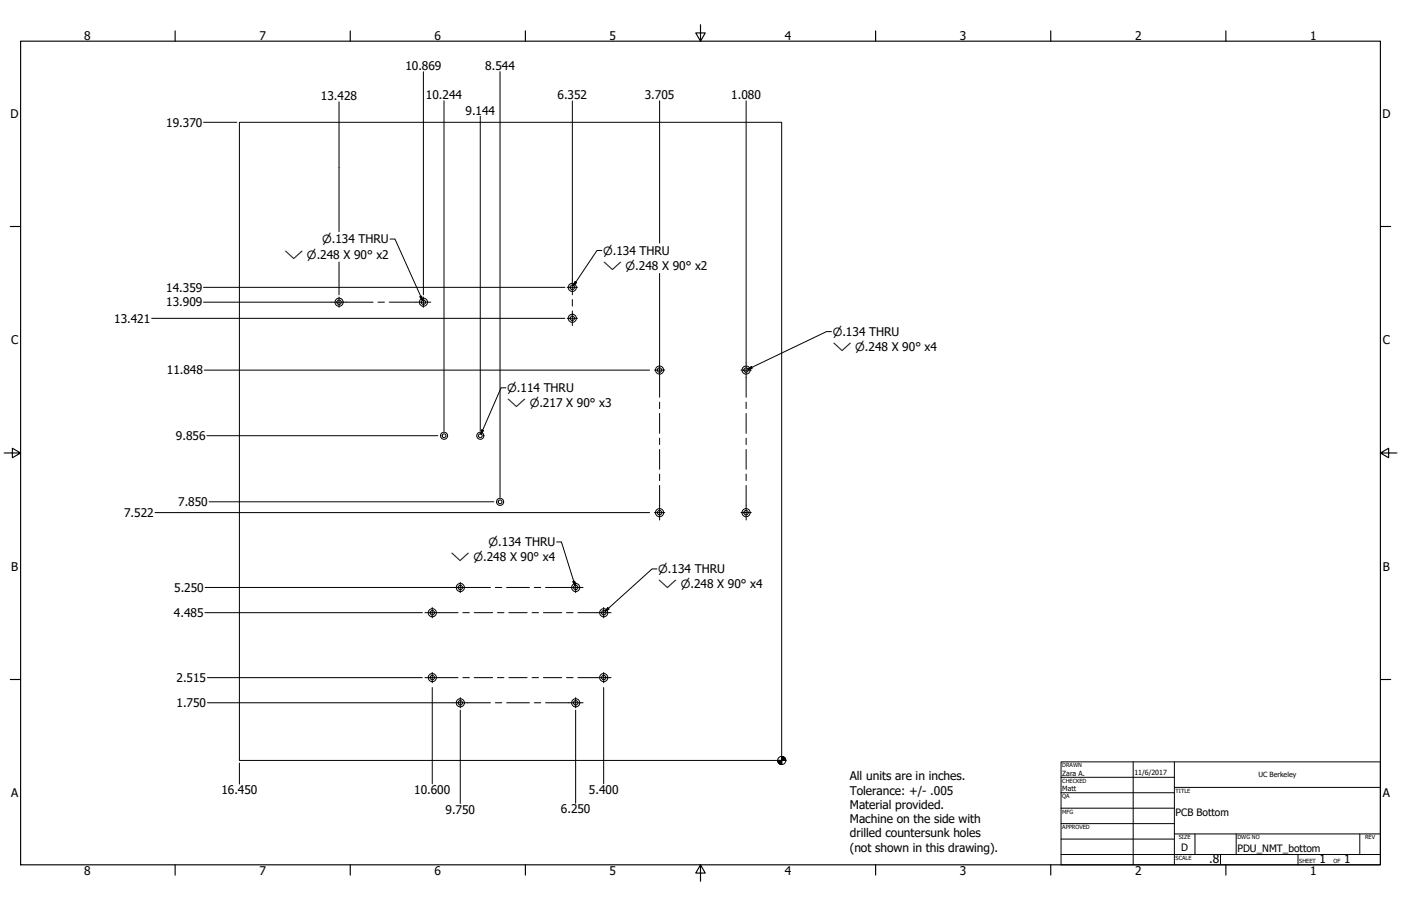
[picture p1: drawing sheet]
<svg xmlns="http://www.w3.org/2000/svg" width="864mm" height="559mm" viewBox="0 0 864 559" stroke-linecap="round" stroke-linejoin="round" font-family="sans-serif">
<!-- layer: Visible (ANSI) -->
<g fill="none" stroke="#000" stroke-width=".62">
<path d="M148 75h334v394h-334z"/>
<circle cx="353" cy="177" r="2.5"/>
<circle cx="353" cy="177" r="1.4"/>
<circle cx="209" cy="186" r="2.5"/>
<circle cx="209" cy="186" r="1.4"/>
<circle cx="261" cy="186" r="2.5"/>
<circle cx="261" cy="186" r="1.4"/>
<circle cx="353" cy="196" r="2.5"/>
<circle cx="353" cy="196" r="1.4"/>
<circle cx="407" cy="228" r="2.5"/>
<circle cx="407" cy="228" r="1.4"/>
<circle cx="460" cy="228" r="2.5"/>
<circle cx="460" cy="228" r="1.4"/>
<circle cx="274" cy="269" r="2.2"/>
<circle cx="274" cy="269" r="1.2"/>
<circle cx="296" cy="269" r="2.2"/>
<circle cx="296" cy="269" r="1.2"/>
<circle cx="308" cy="310" r="2.2"/>
<circle cx="308" cy="310" r="1.2"/>
<circle cx="407" cy="316" r="2.5"/>
<circle cx="407" cy="316" r="1.4"/>
<circle cx="460" cy="316" r="2.5"/>
<circle cx="460" cy="316" r="1.4"/>
<circle cx="266" cy="378" r="2.5"/>
<circle cx="266" cy="378" r="1.4"/>
<circle cx="284" cy="362" r="2.5"/>
<circle cx="284" cy="362" r="1.4"/>
<circle cx="355" cy="362" r="2.5"/>
<circle cx="355" cy="362" r="1.4"/>
<circle cx="372" cy="378" r="2.5"/>
<circle cx="372" cy="378" r="1.4"/>
<circle cx="266" cy="418" r="2.5"/>
<circle cx="266" cy="418" r="1.4"/>
<circle cx="372" cy="418" r="2.5"/>
<circle cx="372" cy="418" r="1.4"/>
<circle cx="284" cy="433" r="2.5"/>
<circle cx="284" cy="433" r="1.4"/>
<circle cx="355" cy="433" r="2.5"/>
<circle cx="355" cy="433" r="1.4"/>
</g>
<!-- layer: Border (ANSI) -->
<g fill="none" stroke="#000" stroke-width=".7">
<path d="M108 19v6M216 19v6M324 19v6M432 15v10l-3-5h6l-3 5M540 19v6M648 19v6M756 19v6M13 25h838v508h-838zM6 140h7M851 140h6M3 279h10l-5-3v6l5-3M851 279l5 3v-6l-5 3h10"/>
<path d="M6 419h7M851 419h6M108 533v7M216 533v7M324 533v7M432 533l3 5h-6l3-5v11M540 533v7M648 533v7M756 533v7"/>
</g>
<!-- layer: Title (ANSI) -->
<g fill="none" stroke="#000" stroke-width=".62">
<path d="M654 470h197v63h-197zM654 479h70M698 470v63M724 470v63M654 489h70M654 498h70M724 486h127M654 508h70M654 518h70M724 514h127M737 514v13M762 514v13"/>
<path d="M838 514v13M654 527h197M752 527v6M800 527v6"/>
</g>
<!-- layer: Dimension (ANSI) -->
<g fill="none" stroke="#000" stroke-width=".62">
<path d="M261 44v138M308 44v263M125 75h21M209 63v80M274 62v204M296 72v194M353 62v111M407 62v88M460 62v162M125 177h223M209 162v20M407 169v55"/>
<path d="M93 196h255M125 186h79M126 228h274M128 269h142M96 316h304M129 309h175M126 378h134M126 362h153M128 418h132M128 433h151M266 424v59M284 438v58"/>
<path d="M355 438v57M372 424v59M148 471v13"/>
<circle cx="482" cy="469" r="2.5"/>
</g>
<path d="M479 469l1 2zM479 469l2 2zM479 469l3 3-1-1zM482 469h2zM482 467l2 2h-2zM482 467v5zM479 469h3v3zM479 469h3zM484 467v2zM483 467l1 2zM482 467h1l1 2z" fill="#000" stroke="#000" stroke-width=".62"/>
<!-- layer: Center Mark (ANSI) -->
<g fill="none" stroke="#000" stroke-width=".62">
<path d="M350 177h6M209 183v7M261 183v7M350 196h6M403 228h7M457 228h6M403 316h7M457 316h6M284 359v7M355 359v7M266 375v6M372 375v6"/>
<path d="M266 415v6M372 415v6M284 430v7M355 430v7"/>
</g>
<!-- layer: Centerline (ANSI) -->
<g fill="none" stroke="#000" stroke-width=".62">
<path d="M353 173v9M204 186h26M233 186h4M240 186h26M353 185v4M353 192v9M407 224v21M460 224v21M407 248v4M407 255v12M460 248v4M460 255v12"/>
<path d="M407 270v4M407 277v12M460 270v4M460 277v12M407 292v4M407 299v22M460 292v4M460 299v22M262 378h20M279 362h23M285 378h4M292 378h12"/>
<path d="M305 362h4M307 378h4M312 362h14M314 378h11M328 378h4M329 362h4M335 378h11M336 362h23M349 378h4M356 378h21M262 418h20M285 418h4"/>
<path d="M292 418h12M307 418h4M314 418h11M328 418h4M335 418h11M349 418h4M356 418h21M279 433h23M305 433h4M312 433h14M329 433h4M336 433h23"/>
</g>
<!-- layer: Symbol (ANSI) -->
<path d="M240 147h3l17 38M371 154h-3l-14 22M355 174l-1 2zM259 183h1v2zM513 205h-4l-48 23M312 239h-3l-13 29M461 228l2-2 1 1zM297 265l1 1-2 2zM343 334h3l8 27M353 359h1v2zM405 351h-3l-29 26M375 375v1l-2 1z" fill="none" stroke="#000" stroke-width=".62"/>
<path d="M355 174l-1 2zM259 183l1 2zM259 183h1v2zM461 228l2-2zM461 228l2-2 1 1zM297 265l-1 3zM297 265l1 1-2 2zM353 359l1 2zM353 359h1v2zM375 375l-2 2zM375 375v1l-2 1z" fill="#000" stroke="#000" stroke-width=".62"/>
<g font-size="7.4">
<text x="52" y="24">8</text>
<text x="160" y="24">7</text>
<text x="268" y="24">6</text>
<text x="376" y="24">5</text>
<text x="484" y="24">4</text>
<text x="592" y="24">3</text>
<text x="700" y="24">2</text>
<text x="808" y="24">1</text>
<text x="250" y="43">10.869</text>
<text x="299" y="43">8.544</text>
<text x="198" y="62">13.428</text>
<text x="263" y="61">10.244</text>
<text x="344" y="61">6.352</text>
<text x="397" y="61">3.705</text>
<text x="451" y="61">1.080</text>
<text x="287" y="71">9.144</text>
<text x="7" y="73">D</text>
<text x="852" y="73">D</text>
<text x="102" y="78">19.370</text>
<text x="102" y="180">14.359</text>
<text x="102" y="189">13.909</text>
<text x="70" y="199">13.421</text>
<text x="7" y="212">C</text>
<text x="852" y="212">C</text>
<text x="103" y="231">11.848</text>
<text x="108" y="271">9.856</text>
<text x="110" y="312">7.850</text>
<text x="77" y="319">7.522</text>
<text x="7" y="352">B</text>
<text x="852" y="352">B</text>
<text x="107" y="365">5.250</text>
<text x="107" y="381">4.485</text>
<text x="109" y="421">2.515</text>
<text x="109" y="436">1.750</text>
<text x="524" y="481">All units are in inches.</text>
<text x="7" y="492">A</text>
<text x="136" y="490">16.450</text>
<text x="255" y="490">10.600</text>
<text x="363" y="490">5.400</text>
<text x="524" y="490">Tolerance: +/- .005</text>
<text x="852" y="492">A</text>
<text x="275" y="502">9.750</text>
<text x="346" y="502">6.250</text>
<text x="524" y="499">Material provided.</text>
<text x="524" y="508">Machine on the side with</text>
<text x="524" y="516">drilled countersunk holes</text>
<text x="524" y="525">(not shown in this drawing).</text>
<text x="745" y="533">.8</text>
<text x="813" y="533">1</text>
<text x="829" y="533">1</text>
<text x="52" y="540">8</text>
<text x="160" y="540">7</text>
<text x="268" y="540">6</text>
<text x="376" y="540">5</text>
<text x="484" y="540">4</text>
<text x="592" y="540">3</text>
<text x="700" y="540">2</text>
<text x="808" y="540">1</text>
</g>
<g font-size="7">
<text x="199" y="150">⌀.134 THRU</text>
<text x="175" y="159">⌵ ⌀.248 X 90° x2</text>
<text x="372" y="157">⌀.134 THRU</text>
<text x="372" y="166">⌵ ⌀.248 X 90° x2</text>
<text x="513" y="207">⌀.134 THRU</text>
<text x="513" y="217">⌵ ⌀.248 X 90° x4</text>
<text x="313" y="242">⌀.114 THRU</text>
<text x="313" y="251">⌵ ⌀.217 X 90° x3</text>
<text x="301" y="337">⌀.134 THRU</text>
<text x="278" y="346">⌵ ⌀.248 X 90° x4</text>
<text x="406" y="354">⌀.134 THRU</text>
<text x="406" y="363">⌵ ⌀.248 X 90° x4</text>
</g>
<g font-size="6.3">
<text x="725" y="503">PCB Bottom</text>
<text x="728" y="525">D</text>
<text x="763" y="525">PDU_NMT_bottom</text>
</g>
<g font-size="4.4">
<text x="655" y="479">Zara A.</text>
<text x="699" y="478">11/6/2017</text>
<text x="776" y="479">UC Berkeley</text>
<text x="655" y="488">Matt</text>
</g>
<g font-size="3.5">
<text x="655" y="473">DRAWN</text>
<text x="655" y="483">CHECKED</text>
<text x="725" y="489">TITLE</text>
<text x="655" y="492">QA</text>
<text x="655" y="502">MFG</text>
<text x="655" y="511">APPROVED</text>
<text x="727" y="518">SIZE</text>
<text x="763" y="518">DWG NO</text>
<text x="841" y="518">REV</text>
<text x="725" y="530">SCALE</text>
<text x="801" y="533">SHEET</text>
<text x="822" y="533">OF</text>
</g>
</svg>
